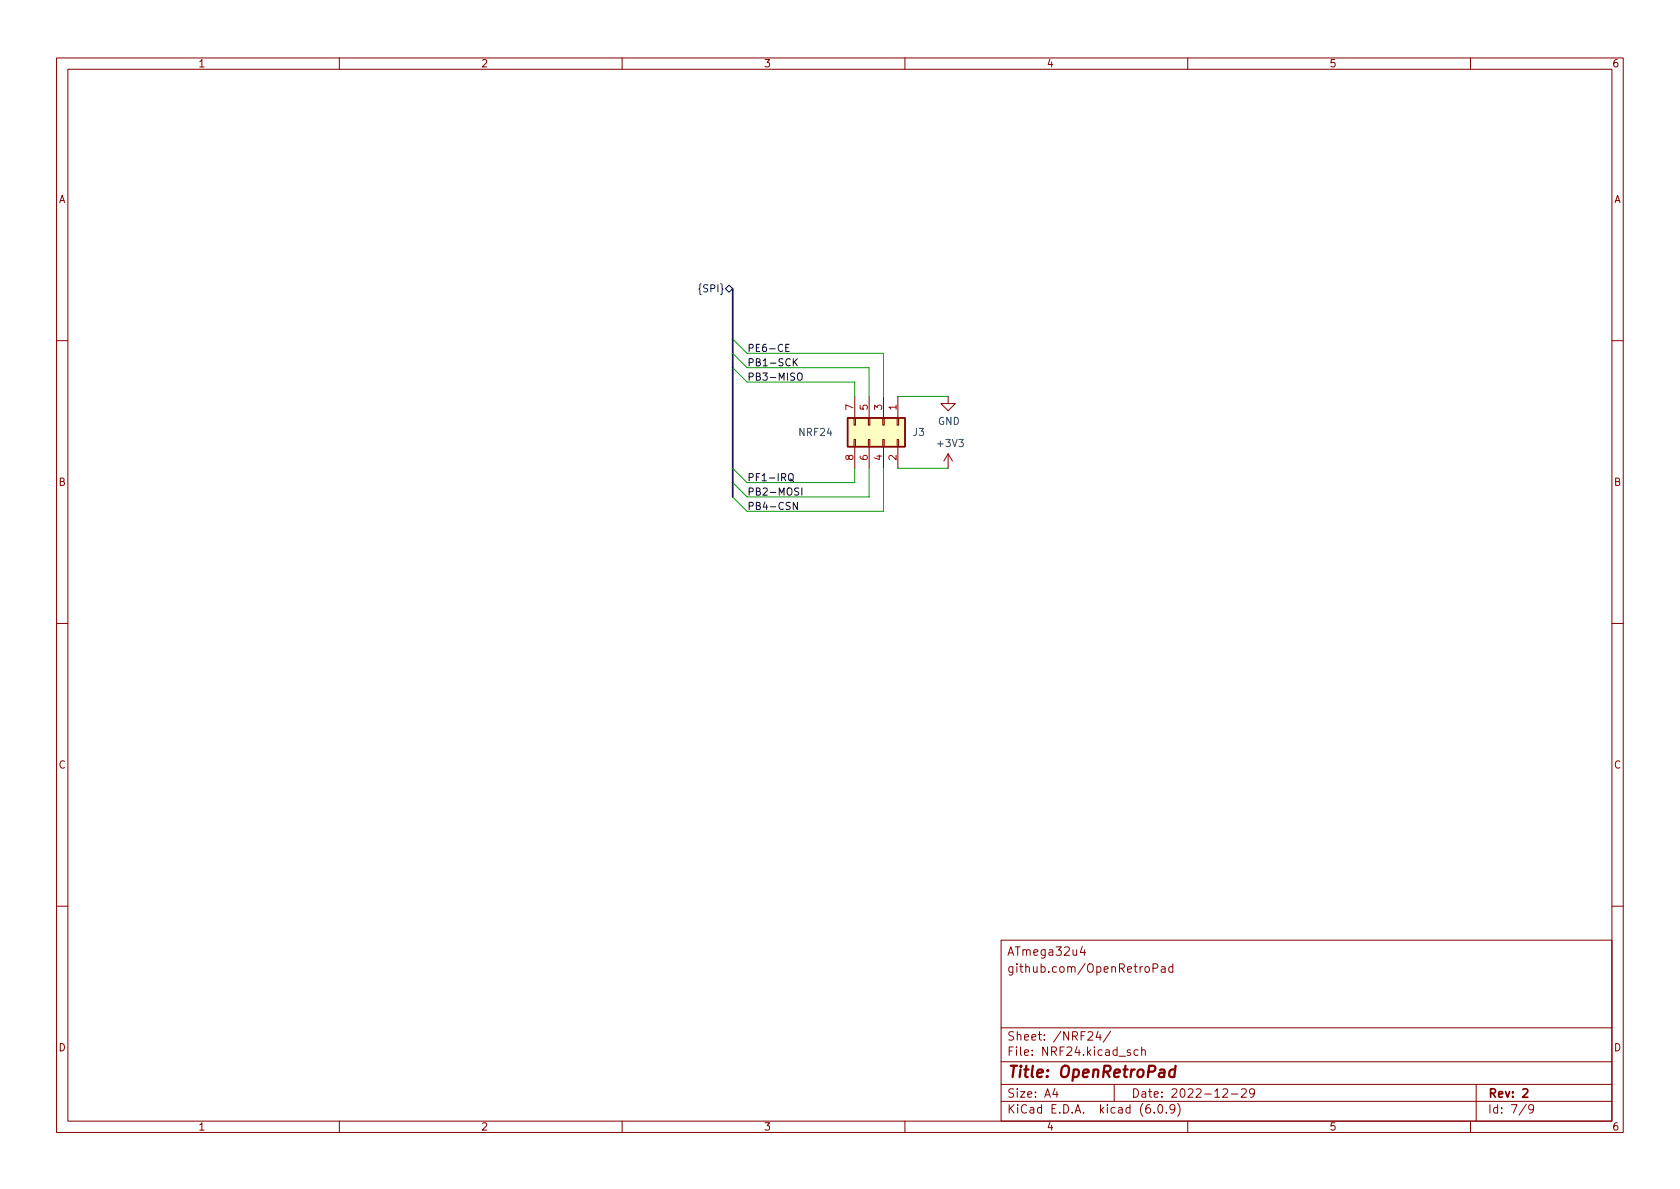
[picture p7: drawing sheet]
<svg xmlns="http://www.w3.org/2000/svg" width="297mm" height="210mm" viewBox="0 0 297 210" stroke-linecap="round" stroke-linejoin="round" font-family="sans-serif">
<g fill="none" stroke="#840000" stroke-width=".18">
<path d="M10 10.2h277v190.1h-277zM12 12.2h273v186.1h-273zM60 10.2v2M110 10.2v2M160 10.2v2M210 10.2v2M260 10.2v2M10 60.2h2M151 73.9h.3v1.3h-.3zM151 77.7h.3v1.3h-.3zM151.1 70.1v3.8M151.1 79v3.8"/>
<path d="M153.5 73.9h.3v1.3h-.3zM153.5 77.7h.3v1.3h-.3zM153.7 70.1v3.8M153.7 79v3.8M156.1 73.9h.2v1.3h-.2zM156.1 77.7h.2v1.3h-.2zM156.2 70.1v3.8M156.2 79v3.8M158.6 73.9h.3v1.3h-.3zM158.6 77.7h.3v1.3h-.3zM158.7 70.1v3.8M158.7 79v3.8"/>
<path d="M167.6 70.1v1.3h1.3l-1.3 1.2-1.2-1.2h1.2M285 60.2h2M167.6 80.3l-.7 1.2M167.6 80.3v2.5M167.6 80.3l.8 1.2M10 110.2h2M285 110.2h2M10 160.2h2M177 166.3h108v32h-108zM191.4 167.4l-.4 1h.9M191.7 167.9v1M203.9 171.2l.7-.1 .1-.2-.1-.3-.2-.2h-.5v1.5"/>
<path d="M205.4 171h.5l.1 .9M206 171.3l-.5 .1a.29 .29 0 0 0-.2 .2 .29 .29 0 0 0 .2 .3h.5M207.4 171l-.5-.1-.3 .3v.4l.2 .3h.6M207.4 170.4v1.5M285 160.2h2M60 198.3v2M110 198.3v2M160 198.3v2M177 194.8h108M177 191.8h108M177 187.8h108M177 181.8h108"/>
<path d="M186.5 192.5l-.4 1h1M186.9 193v1M192.4 182.6l.5-.2 .2 .2 .1 .3-.9 1h.9M194.1 182.4l-.3 1h.9M194.5 182.9v1M196.4 182.4l-1.3 1.9M197 191.8v3M199.9 185.7l-.4-.1-.2 .2 .1 .3 .5 .1v.4h-.6M201.2 185.7l-.4-.1-.3 .3v.4l.1 .3h.6M201.9 185.8l.2-.2 .3 .1 .1 .9M201.9 185.1v1.5M204.1 196.7v.1"/>
<path d="M204.9 195.4l.2-.1a.81 .81 0 0 1 .6 .7 .81 .81 0 0 1-.3 .8h-.2a.81 .81 0 0 1-.6-.6 .81 .81 0 0 1 .3-.8zM206.2 196.7v.1M207.7 196l-.3 .3h-.3l-.2-.3 .1-.6 .4-.1 .2 .2a.99 .99 0 0 1-.3 1.3h-.3M208.2 195.1a1.72 1.72 0 0 1 0 2.3M210 198.3v2M216.2 192.7l.6-.2 .2 .2 .1 .3-1 1h1M217.7 193.5h1.2M219.5 192.7l.6-.2 .2 .2 .1 .3-1 1h1M221.8 193.2l-.3 .3-.4-.1-.2-.2 .2-.6 .4-.1 .2 .2a.99 .99 0 0 1-.3 1.3h-.3M260 198.3v2M261 191.8v6.5M269.9 195.3l-1.3 1.9"/>
<path d="M271.2 196l-.3 .3h-.3l-.3-.3 .1-.6 .5-.1 .2 .2a.99 .99 0 0 1-.4 1.3h-.3"/>
</g>
<path d="M269.3 192.7l.5-.2 .3 .2v.3l-.9 1h.9" fill="none" stroke="#840000" stroke-width=".3"/>
<path d="M207.8 189.2a.66 .66 0 0 0-1 .3l-.1 .6 .2 .3 .1 .1 .6-.1M207.9 188.5l-.3 2" fill="none" stroke="#840000" stroke-width=".4"/>
<path d="M149.9 73.9h10.1v5.1h-10.1z" fill="#ffffc2" stroke="#ffffc2" stroke-width=".18"/>
<path d="M149.9 73.9h10.1v5.1h-10.1z" fill="none" stroke="#840000" stroke-width=".25"/>
<path d="M128.3 51l.6-.6 .6 .6-.6 .7z" fill="none" stroke="#000084" stroke-width=".18"/>
<path d="M138.9 61.5h.5M139.5 60.9h-.6v1.3h.6M140.4 64l.6 .7M141 63.4l-.7 .8M141 66.1l.3-.1a.43 .43 0 0 1 .5 .4v.4a.42 .42 0 0 1-.4 .5 .42 .42 0 0 1-.4-.5zM139.5 83.9l.2-.2a.43 .43 0 0 1 .6 .5v.4a.42 .42 0 0 1-.5 .4 .42 .42 0 0 1-.4-.4zM139.7 84.7l.6 .4M141 88.8v1.3l-.7-1.3v1.3M141.2 86.3h-.5l-.2 .2 .1 .3 .6 .3v.3l-.2 .2-.5-.1M141.8 86.3v1.3" fill="none" stroke="#0f0f0f" stroke-width=".18"/>
<path d="M129.5 51v36.9" fill="none" stroke="#000084" stroke-width=".3"/>
<path d="M129.5 59.9l2.6 2.6h24.1v7.6M129.5 62.5l2.6 2.5h21.6v5.1M129.5 65l2.6 2.6h19v2.5M158.7 70.1h8.9M129.5 82.8l2.6 2.5h19v-2.5M153.7 82.8v5.1h-21.6l-2.6-2.6M156.2 82.8v7.6h-24.1l-2.6-2.5M158.7 82.8h8.9" fill="none" stroke="#009600" stroke-width=".18"/>
<text font-size="2.8" fill="#840000" x="178" y="190.6">Title: OpenRetroPad</text>
<g font-size="2.1" fill="#840000">
<text x="178" y="172">github.com/OpenRetroPad</text>
<text x="178" y="169">ATmega32u4</text>
<text x="178" y="184">Sheet: /NRF24/</text>
<text x="178" y="186.7">File: NRF24.kicad_sch</text>
<text x="178" y="196.9">KiCad E.D.A. kicad (6.0.9)</text>
<text x="178" y="194.1">Size: A4</text>
<text x="200" y="194.1">Date: 2022-12-29</text>
<text x="263" y="194.1">Rev: 2</text>
<text x="263" y="196.9">Id: 7/9</text>
</g>
<g font-size="1.8" fill="#840000">
<text x="35" y="11.9">1</text>
<text x="85" y="11.9">2</text>
<text x="135" y="11.9">3</text>
<text x="185" y="11.9">4</text>
<text x="235" y="11.9">5</text>
<text x="285" y="11.9">6</text>
<text x="10.3" y="35.9">A</text>
<text x="285.3" y="35.9">A</text>
<text x="10.3" y="85.9">B</text>
<text x="285.3" y="85.9">B</text>
<text x="10.3" y="135.9">C</text>
<text x="285.3" y="135.9">C</text>
<text x="10.3" y="185.9">D</text>
<text x="285.3" y="185.9">D</text>
<text x="35" y="199.9">1</text>
<text x="85" y="199.9">2</text>
<text x="135" y="199.9">3</text>
<text x="185" y="199.9">4</text>
<text x="235" y="199.9">5</text>
<text x="285" y="199.9">6</text>
</g>
<text font-size="1.8" fill="#000084" x="123.9" y="51.7">{SPI}</text>
<g font-size="1.8" fill="#0f0f0f">
<text x="132.1" y="64.8">PB1-SCK</text>
<text x="132.1" y="62.2">PE6-CE</text>
<text x="132.1" y="67.3">PB3-MISO</text>
<text x="132.1" y="85.1">PF1-IRQ</text>
<text x="132.1" y="87.6">PB2-MOSI</text>
<text x="132.1" y="90.2">PB4-CSN</text>
</g>
<g font-size="1.8" fill="#006464">
<text x="141.4" y="77.1">NRF24</text>
<text x="161.5" y="77.1">J3</text>
<text x="165.8" y="75.1">GND</text>
<text x="165.9" y="79">+3V3</text>
</g>
<g font-size="1.8" fill="#a90000">
<text x="150.9" y="72.5" transform="rotate(-90 150.9 72.5)">7</text>
<text x="153.4" y="72.5" transform="rotate(-90 153.4 72.5)">5</text>
<text x="156" y="72.5" transform="rotate(-90 156 72.5)">3</text>
<text x="158.5" y="72.5" transform="rotate(-90 158.5 72.5)">1</text>
<text x="150.9" y="81.4" transform="rotate(-90 150.9 81.4)">8</text>
<text x="153.4" y="81.4" transform="rotate(-90 153.4 81.4)">6</text>
<text x="156" y="81.4" transform="rotate(-90 156 81.4)">4</text>
<text x="158.5" y="81.4" transform="rotate(-90 158.5 81.4)">2</text>
</g>
</svg>
